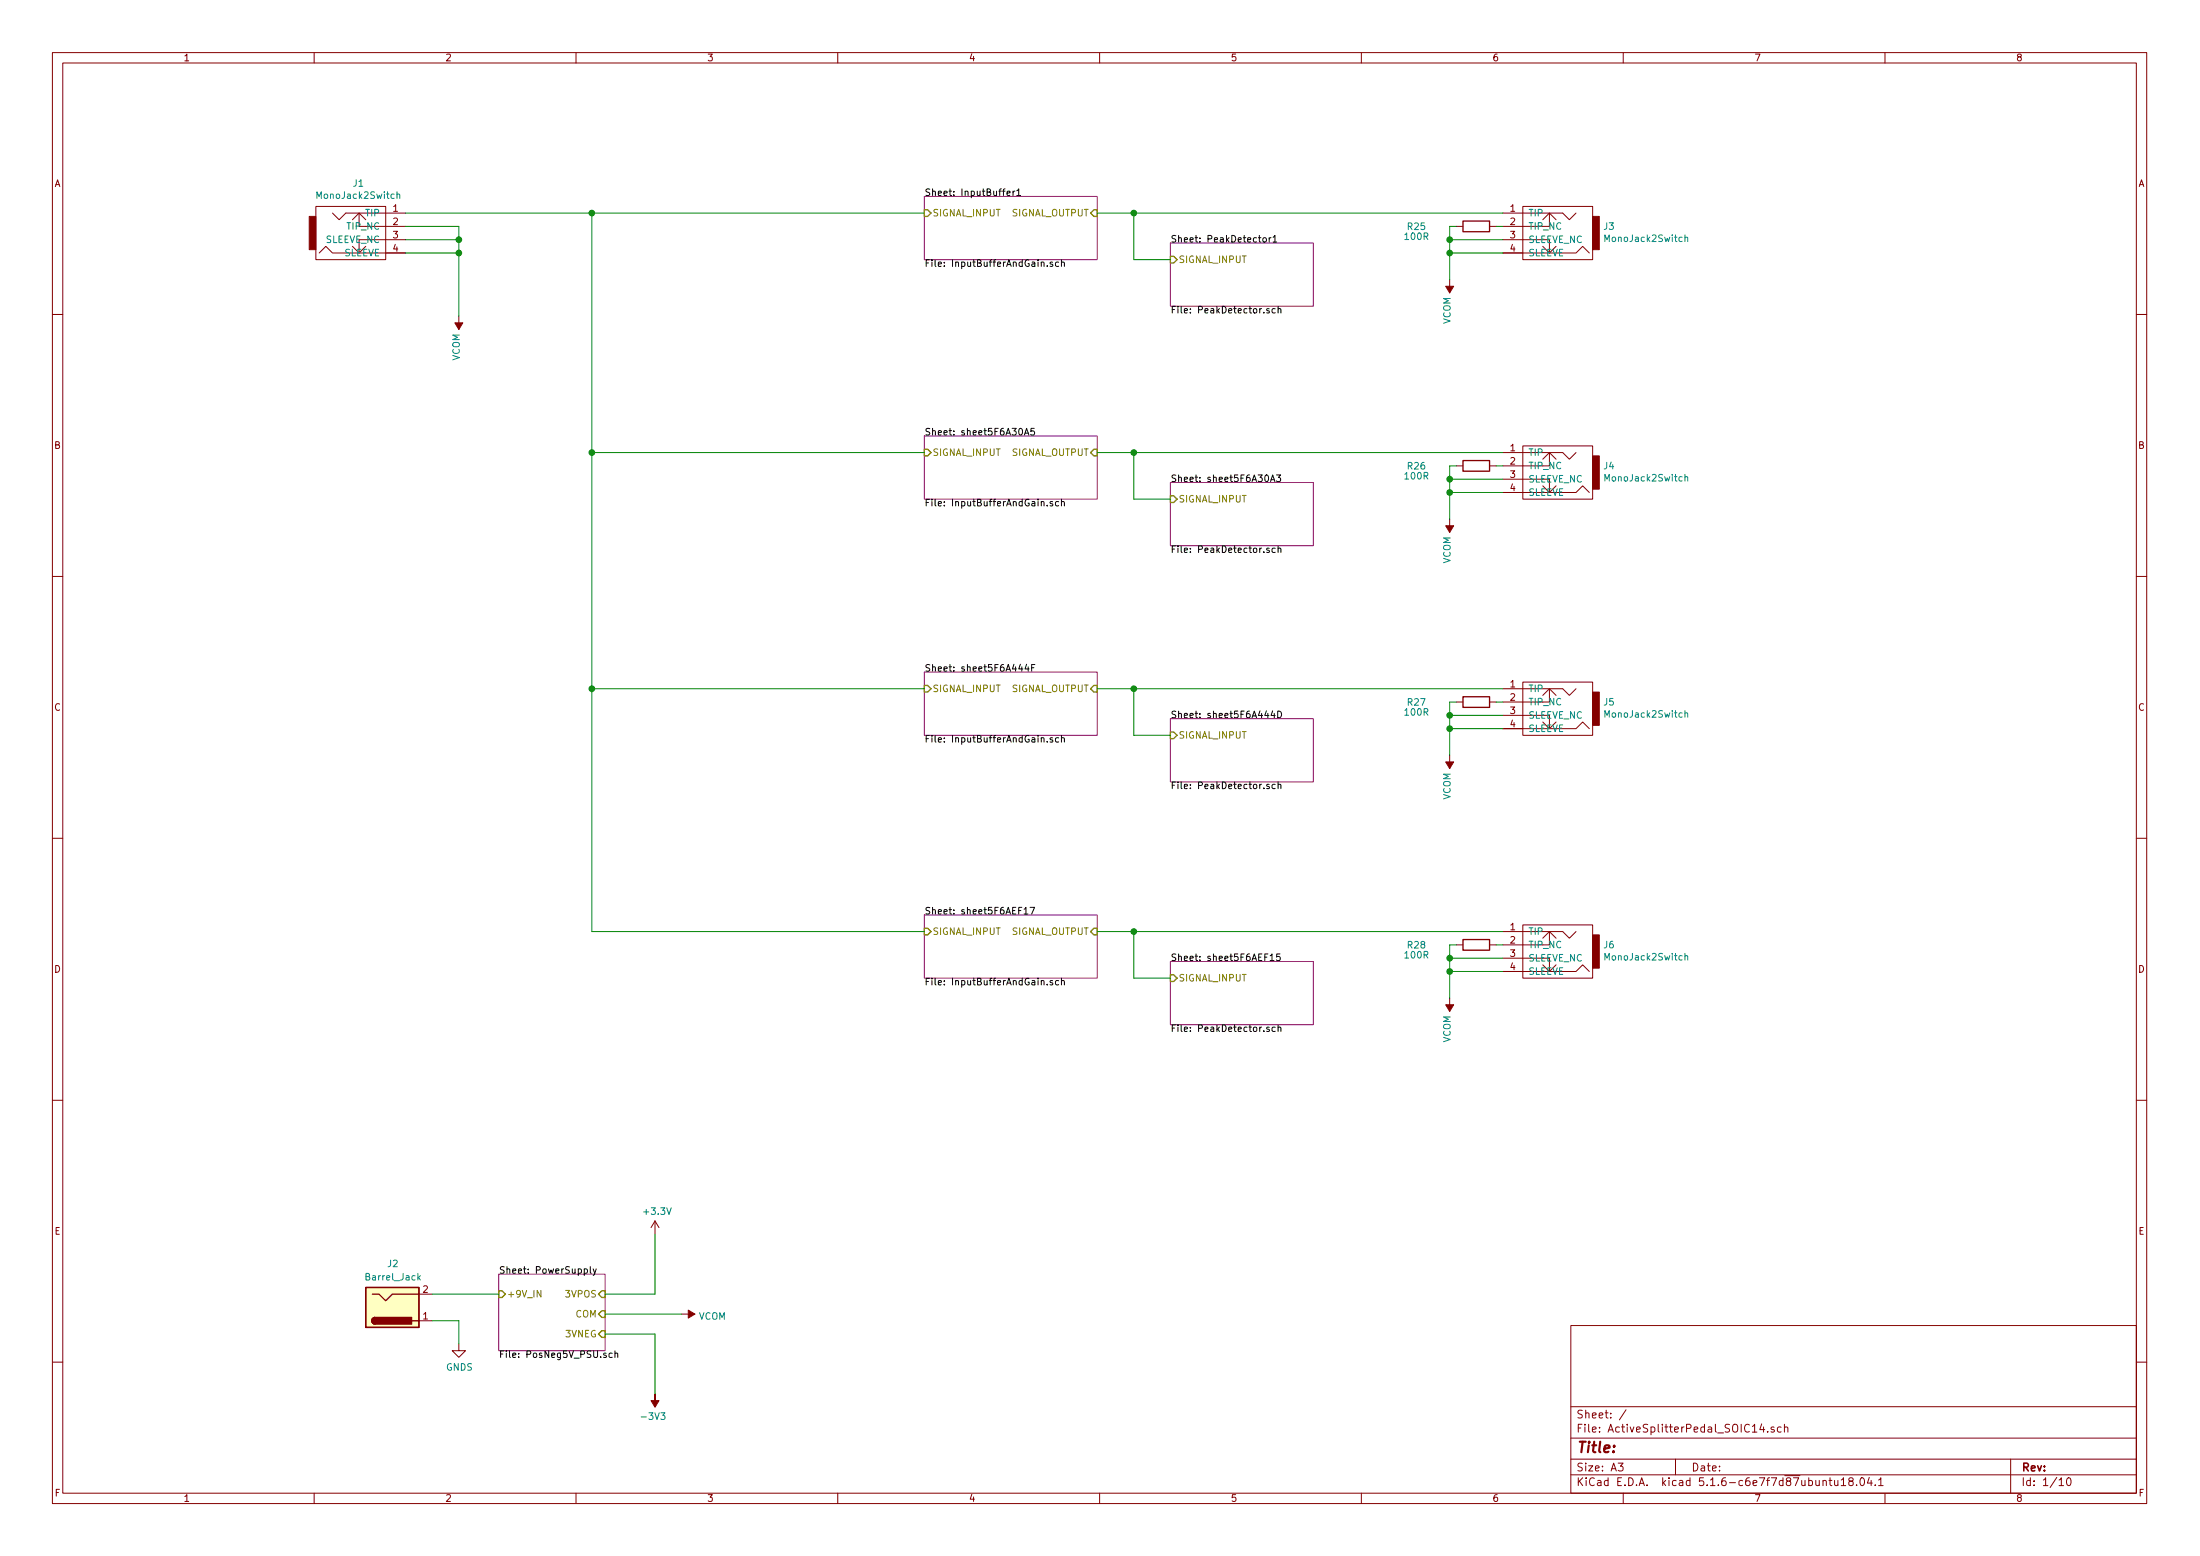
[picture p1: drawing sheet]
EESchema Schematic File Version 4
EELAYER 30 0
EELAYER END
$Descr A3 16535 11693
encoding utf-8
Sheet 1 10
Title ""
Date ""
Rev ""
Comp ""
Comment1 ""
Comment2 ""
Comment3 ""
Comment4 ""
$EndDescr
$Comp
L Connector:Barrel_Jack J2
U 1 1
P 2950 9825
F 0 "J2" H 3000 9500 50  0000 R CNN
F 1 "Barrel_Jack" H 3175 9600 50  0000 R CNN
F 2 "Connector_BarrelJack:BarrelJack_Horizontal" H 3000 9785 50  0001 C CNN
F 3 "~" H 3000 9785 50  0001 C CNN
	1    2950 9825
	1    0    0    1   
$EndComp
Wire Wire Line
	3250 9725 3750 9725
Wire Wire Line
	3250 9925 3450 9925
Wire Wire Line
	3450 9925 3450 10100
$Comp
L power:GNDS #PWR02
U 1 1
P 3450 10100
F 0 "#PWR02" H 3450 9850 50  0001 C CNN
F 1 "GNDS" H 3455 9927 50  0000 C CNN
F 2 "" H 3450 10100 50  0001 C CNN
F 3 "" H 3450 10100 50  0001 C CNN
	1    3450 10100
	1    0    0    -1  
$EndComp
$Sheet
S 3750 9575 800  575 
U 5F3902BC
F0 "PowerSupply" 50
F1 "PosNeg5V_PSU.sch" 50
F2 "+9V_IN" I L 3750 9725 50 
F3 "COM" I R 4550 9875 50 
F4 "3VNEG" I R 4550 10025 50 
F5 "3VPOS" I R 4550 9725 50 
$EndSheet
Wire Wire Line
	10900 7300 10900 7500
Connection ~ 10900 7300
Wire Wire Line
	11300 7300 10900 7300
Wire Wire Line
	10900 7200 10900 7300
Connection ~ 10900 7200
Wire Wire Line
	11300 7200 10900 7200
Wire Wire Line
	10900 7100 10900 7200
Wire Wire Line
	11300 7100 11250 7100
Wire Wire Line
	10900 5475 10900 5675
Connection ~ 10900 5475
Wire Wire Line
	11300 5475 10900 5475
Wire Wire Line
	10900 5375 10900 5475
Connection ~ 10900 5375
Wire Wire Line
	11300 5375 10900 5375
Wire Wire Line
	10900 5275 10900 5375
Wire Wire Line
	11300 5275 11250 5275
Wire Wire Line
	10900 3700 10900 3900
Connection ~ 10900 3700
Wire Wire Line
	11300 3700 10900 3700
Wire Wire Line
	10900 3600 10900 3700
Connection ~ 10900 3600
Wire Wire Line
	11300 3600 10900 3600
Wire Wire Line
	10900 3500 10900 3600
Wire Wire Line
	11300 3500 11250 3500
Wire Wire Line
	10900 1900 10900 2100
Connection ~ 10900 1900
Wire Wire Line
	11300 1900 10900 1900
Wire Wire Line
	10900 1800 10900 1900
Connection ~ 10900 1800
Wire Wire Line
	11300 1800 10900 1800
Wire Wire Line
	10900 1700 10900 1800
Wire Wire Line
	11300 1700 11250 1700
Wire Wire Line
	3450 1900 3450 2375
Connection ~ 3450 1900
Wire Wire Line
	3050 1900 3450 1900
Wire Wire Line
	3450 1800 3450 1900
Connection ~ 3450 1800
Wire Wire Line
	3050 1800 3450 1800
Wire Wire Line
	3450 1700 3450 1800
Wire Wire Line
	3050 1700 3450 1700
$Comp
L MonoJack2Switch:MonoJack2Switch J6
U 1 1
P 11750 7150
F 0 "J6" H 11448 7201 50  0000 R CNN
F 1 "MonoJack2Switch" H 11448 7110 50  0000 R CNN
F 2 "NeutrikNRJ:NRJxHx" H 11750 7200 50  0001 C CNN
F 3 "https://www.neutrik.com/en/product/nrj6hm-1-pre" H 11750 7200 50  0001 C CNN
	1    11750 7150
	-1   0    0    -1  
$EndComp
$Comp
L MonoJack2Switch:MonoJack2Switch J5
U 1 1
P 11750 5325
F 0 "J5" H 11448 5376 50  0000 R CNN
F 1 "MonoJack2Switch" H 11448 5285 50  0000 R CNN
F 2 "NeutrikNRJ:NRJxHx" H 11750 5375 50  0001 C CNN
F 3 "https://www.neutrik.com/en/product/nrj6hm-1-pre" H 11750 5375 50  0001 C CNN
	1    11750 5325
	-1   0    0    -1  
$EndComp
$Comp
L MonoJack2Switch:MonoJack2Switch J4
U 1 1
P 11750 3550
F 0 "J4" H 11448 3601 50  0000 R CNN
F 1 "MonoJack2Switch" H 11448 3510 50  0000 R CNN
F 2 "NeutrikNRJ:NRJxHx" H 11750 3600 50  0001 C CNN
F 3 "https://www.neutrik.com/en/product/nrj6hm-1-pre" H 11750 3600 50  0001 C CNN
	1    11750 3550
	-1   0    0    -1  
$EndComp
$Comp
L MonoJack2Switch:MonoJack2Switch J3
U 1 1
P 11750 1750
F 0 "J3" H 11448 1801 50  0000 R CNN
F 1 "MonoJack2Switch" H 11448 1710 50  0000 R CNN
F 2 "NeutrikNRJ:NRJxHx" H 11750 1800 50  0001 C CNN
F 3 "https://www.neutrik.com/en/product/nrj6hm-1-pre" H 11750 1800 50  0001 C CNN
	1    11750 1750
	-1   0    0    -1  
$EndComp
$Comp
L MonoJack2Switch:MonoJack2Switch J1
U 1 1
P 2600 1750
F 0 "J1" H 2695 2125 50  0000 C CNN
F 1 "MonoJack2Switch" H 2695 2034 50  0000 C CNN
F 2 "NeutrikNRJ:NRJxHx" H 2600 1800 50  0001 C CNN
F 3 "https://www.neutrik.com/en/product/nrj6hm-1-pre" H 2600 1800 50  0001 C CNN
	1    2600 1750
	1    0    0    -1  
$EndComp
$Sheet
S 8800 1825 1075 475 
U 5F3F1F31
F0 "PeakDetector1" 50
F1 "PeakDetector.sch" 50
F2 "SIGNAL_INPUT" I L 8800 1950 50 
$EndSheet
Wire Wire Line
	4450 1600 3050 1600
$Sheet
S 6950 1475 1300 475 
U 5F57A857
F0 "InputBuffer1" 50
F1 "InputBufferAndGain.sch" 50
F2 "SIGNAL_INPUT" I L 6950 1600 50 
F3 "SIGNAL_OUTPUT" I R 8250 1600 50 
$EndSheet
Wire Wire Line
	6950 1600 4450 1600
Connection ~ 4450 1600
Wire Wire Line
	8250 1600 8525 1600
Wire Wire Line
	8800 1950 8525 1950
Wire Wire Line
	8525 1950 8525 1600
Connection ~ 8525 1600
Wire Wire Line
	8525 1600 11300 1600
Wire Wire Line
	4450 1600 4450 3400
$Sheet
S 8800 3625 1075 475 
U 5F6A30A9
F0 "sheet5F6A30A3" 50
F1 "PeakDetector.sch" 50
F2 "SIGNAL_INPUT" I L 8800 3750 50 
$EndSheet
$Sheet
S 6950 3275 1300 475 
U 5F6A30B2
F0 "sheet5F6A30A5" 50
F1 "InputBufferAndGain.sch" 50
F2 "SIGNAL_INPUT" I L 6950 3400 50 
F3 "SIGNAL_OUTPUT" I R 8250 3400 50 
$EndSheet
Wire Wire Line
	6950 3400 4450 3400
Wire Wire Line
	8250 3400 8525 3400
Wire Wire Line
	8800 3750 8525 3750
Wire Wire Line
	8525 3750 8525 3400
Connection ~ 8525 3400
Wire Wire Line
	8525 3400 11300 3400
$Sheet
S 8800 5400 1075 475 
U 5F6A4453
F0 "sheet5F6A444D" 50
F1 "PeakDetector.sch" 50
F2 "SIGNAL_INPUT" I L 8800 5525 50 
$EndSheet
$Sheet
S 6950 5050 1300 475 
U 5F6A445C
F0 "sheet5F6A444F" 50
F1 "InputBufferAndGain.sch" 50
F2 "SIGNAL_INPUT" I L 6950 5175 50 
F3 "SIGNAL_OUTPUT" I R 8250 5175 50 
$EndSheet
Wire Wire Line
	6950 5175 4450 5175
Wire Wire Line
	8250 5175 8525 5175
Wire Wire Line
	8800 5525 8525 5525
Wire Wire Line
	8525 5525 8525 5175
Connection ~ 8525 5175
Wire Wire Line
	8525 5175 11300 5175
Connection ~ 4450 3400
Wire Wire Line
	4450 3400 4450 5175
Connection ~ 4450 5175
Wire Wire Line
	4450 5175 4450 7000
$Sheet
S 8800 7225 1075 475 
U 5F6AEF1B
F0 "sheet5F6AEF15" 50
F1 "PeakDetector.sch" 50
F2 "SIGNAL_INPUT" I L 8800 7350 50 
$EndSheet
$Sheet
S 6950 6875 1300 475 
U 5F6AEF24
F0 "sheet5F6AEF17" 50
F1 "InputBufferAndGain.sch" 50
F2 "SIGNAL_INPUT" I L 6950 7000 50 
F3 "SIGNAL_OUTPUT" I R 8250 7000 50 
$EndSheet
Wire Wire Line
	6950 7000 4450 7000
Wire Wire Line
	8250 7000 8525 7000
Wire Wire Line
	8800 7350 8525 7350
Wire Wire Line
	8525 7350 8525 7000
Connection ~ 8525 7000
Wire Wire Line
	8525 7000 11300 7000
Wire Wire Line
	4550 9725 4925 9725
Wire Wire Line
	4925 9725 4925 9275
$Comp
L power:+3.3V #PWR0101
U 1 1
P 4925 9275
F 0 "#PWR0101" H 4925 9125 50  0001 C CNN
F 1 "+3.3V" H 4940 9448 50  0000 C CNN
F 2 "" H 4925 9275 50  0001 C CNN
F 3 "" H 4925 9275 50  0001 C CNN
	1    4925 9275
	1    0    0    -1  
$EndComp
Wire Wire Line
	4550 10025 4925 10025
Wire Wire Line
	4925 10025 4925 10475
$Comp
L power:-3V3 #PWR0102
U 1 1
P 4925 10475
F 0 "#PWR0102" H 4925 10575 50  0001 C CNN
F 1 "-3V3" H 4940 10648 50  0000 C CNN
F 2 "" H 4925 10475 50  0001 C CNN
F 3 "" H 4925 10475 50  0001 C CNN
	1    4925 10475
	-1   0    0    1   
$EndComp
Wire Wire Line
	4550 9875 5125 9875
$Comp
L power:VCOM #PWR0103
U 1 1
P 5125 9875
F 0 "#PWR0103" H 5125 9725 50  0001 C CNN
F 1 "VCOM" V 5140 10003 50  0000 L CNN
F 2 "" H 5125 9875 50  0001 C CNN
F 3 "" H 5125 9875 50  0001 C CNN
	1    5125 9875
	0    1    1    0   
$EndComp
$Comp
L power:VCOM #PWR0152
U 1 1
P 3450 2375
F 0 "#PWR0152" H 3450 2225 50  0001 C CNN
F 1 "VCOM" V 3465 2503 50  0000 L CNN
F 2 "" H 3450 2375 50  0001 C CNN
F 3 "" H 3450 2375 50  0001 C CNN
	1    3450 2375
	-1   0    0    1   
$EndComp
$Comp
L power:VCOM #PWR0153
U 1 1
P 10900 2100
F 0 "#PWR0153" H 10900 1950 50  0001 C CNN
F 1 "VCOM" V 10915 2228 50  0000 L CNN
F 2 "" H 10900 2100 50  0001 C CNN
F 3 "" H 10900 2100 50  0001 C CNN
	1    10900 2100
	-1   0    0    1   
$EndComp
$Comp
L power:VCOM #PWR0154
U 1 1
P 10900 3900
F 0 "#PWR0154" H 10900 3750 50  0001 C CNN
F 1 "VCOM" V 10915 4028 50  0000 L CNN
F 2 "" H 10900 3900 50  0001 C CNN
F 3 "" H 10900 3900 50  0001 C CNN
	1    10900 3900
	-1   0    0    1   
$EndComp
$Comp
L power:VCOM #PWR0155
U 1 1
P 10900 5675
F 0 "#PWR0155" H 10900 5525 50  0001 C CNN
F 1 "VCOM" V 10915 5803 50  0000 L CNN
F 2 "" H 10900 5675 50  0001 C CNN
F 3 "" H 10900 5675 50  0001 C CNN
	1    10900 5675
	-1   0    0    1   
$EndComp
$Comp
L power:VCOM #PWR0156
U 1 1
P 10900 7500
F 0 "#PWR0156" H 10900 7350 50  0001 C CNN
F 1 "VCOM" V 10915 7628 50  0000 L CNN
F 2 "" H 10900 7500 50  0001 C CNN
F 3 "" H 10900 7500 50  0001 C CNN
	1    10900 7500
	-1   0    0    1   
$EndComp
$Comp
L Device:R R25
U 1 1
P 11100 1700
F 0 "R25" V 11100 1250 50  0000 C CNN
F 1 "100R" V 11175 1250 50  0000 C CNN
F 2 "Capacitor_SMD:C_0805_2012Metric_Pad1.15x1.40mm_HandSolder" V 11030 1700 50  0001 C CNN
F 3 "~" H 11100 1700 50  0001 C CNN
	1    11100 1700
	0    1    1    0   
$EndComp
Wire Wire Line
	10950 1700 10900 1700
$Comp
L Device:R R26
U 1 1
P 11100 3500
F 0 "R26" V 11100 3050 50  0000 C CNN
F 1 "100R" V 11175 3050 50  0000 C CNN
F 2 "Capacitor_SMD:C_0805_2012Metric_Pad1.15x1.40mm_HandSolder" V 11030 3500 50  0001 C CNN
F 3 "~" H 11100 3500 50  0001 C CNN
	1    11100 3500
	0    1    1    0   
$EndComp
Wire Wire Line
	10950 3500 10900 3500
$Comp
L Device:R R27
U 1 1
P 11100 5275
F 0 "R27" V 11100 4825 50  0000 C CNN
F 1 "100R" V 11175 4825 50  0000 C CNN
F 2 "Capacitor_SMD:C_0805_2012Metric_Pad1.15x1.40mm_HandSolder" V 11030 5275 50  0001 C CNN
F 3 "~" H 11100 5275 50  0001 C CNN
	1    11100 5275
	0    1    1    0   
$EndComp
Wire Wire Line
	10950 5275 10900 5275
$Comp
L Device:R R28
U 1 1
P 11100 7100
F 0 "R28" V 11100 6650 50  0000 C CNN
F 1 "100R" V 11175 6650 50  0000 C CNN
F 2 "Capacitor_SMD:C_0805_2012Metric_Pad1.15x1.40mm_HandSolder" V 11030 7100 50  0001 C CNN
F 3 "~" H 11100 7100 50  0001 C CNN
	1    11100 7100
	0    1    1    0   
$EndComp
Wire Wire Line
	10950 7100 10900 7100
$EndSCHEMATC
